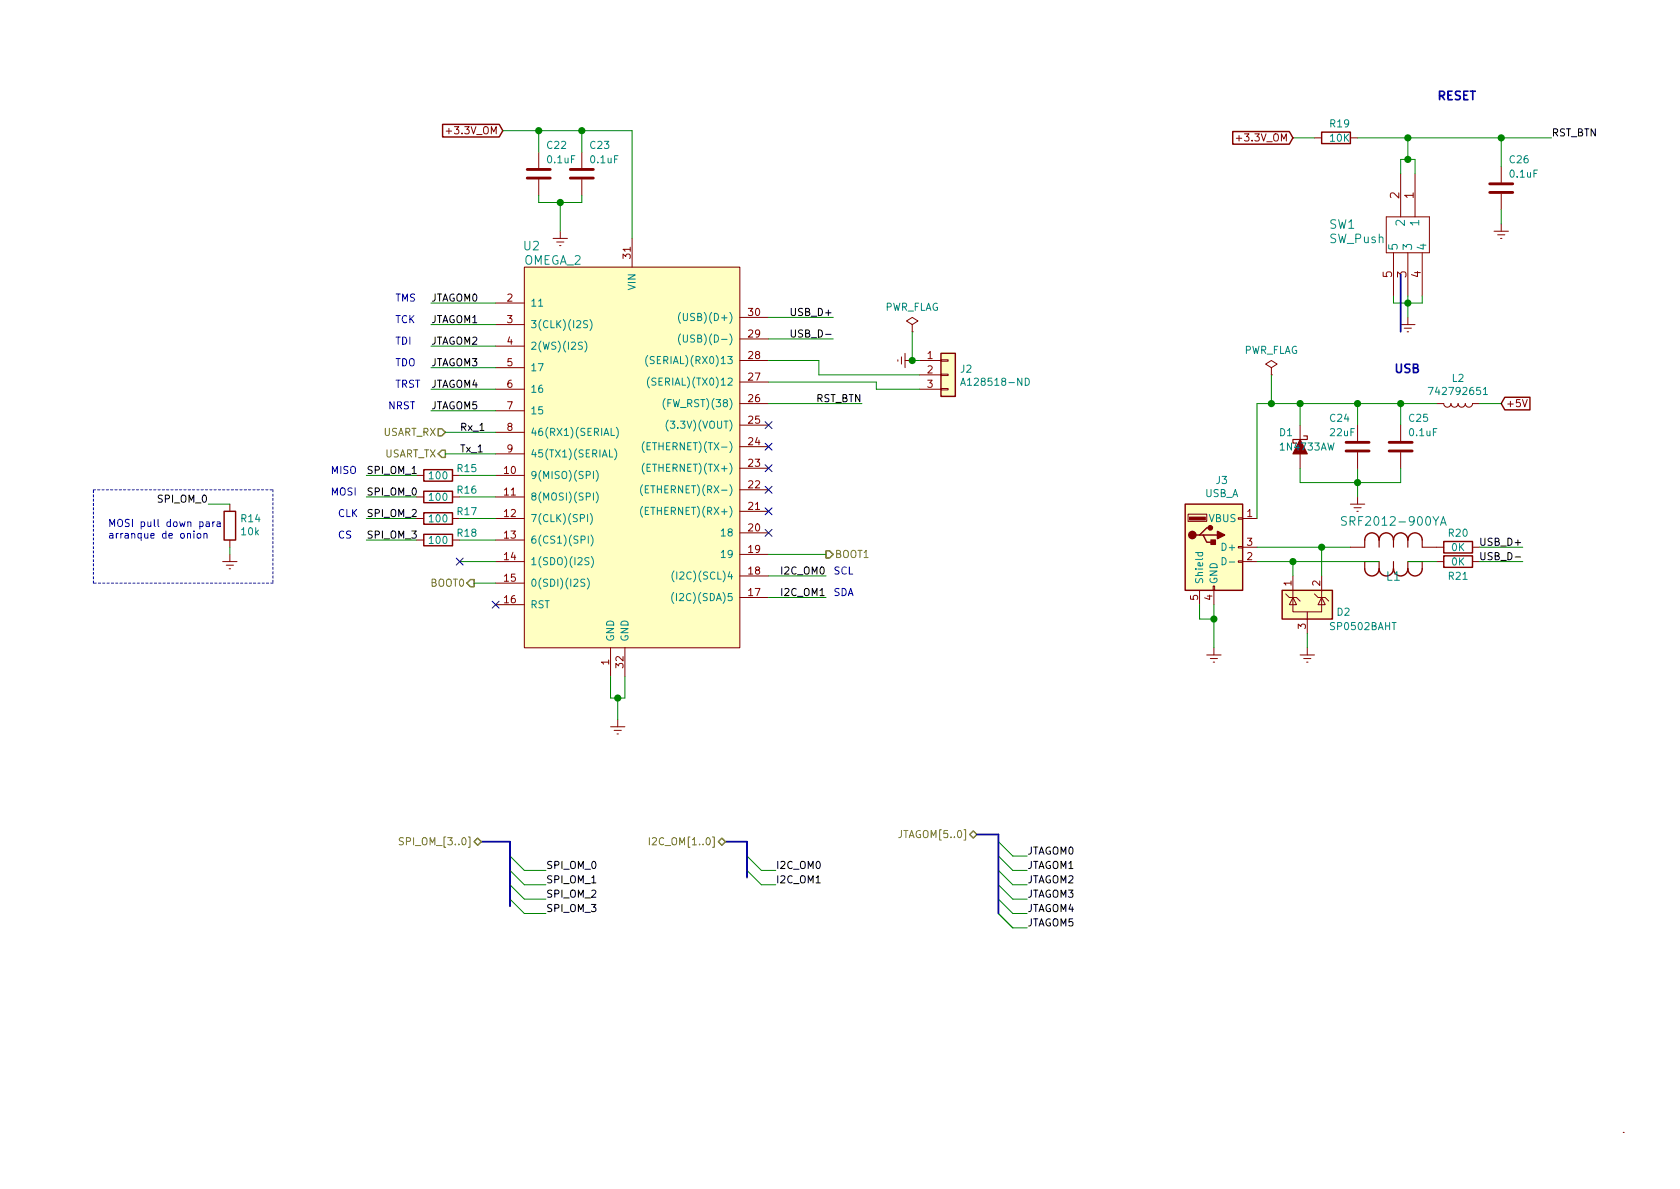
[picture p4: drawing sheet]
EESchema Schematic File Version 5
LIBS:Embebidos_2019-cache
EELAYER 29 0
EELAYER END
$Descr A4 11693 8268
encoding utf-8
Sheet 4 6
Title ""
Date ""
Rev ""
Comp ""
Comment1 ""
Comment2 ""
Comment3 ""
Comment4 ""
$EndDescr
Text HLabel 3100 3000 0    50   Input ~ 0
USART_RX
$Comp
L ONION_OMEGA_2:OMEGA_2 U2
U 1 1
P 4450 3100
F 0 "U2" H 3700 4500 60  0000 C CNN
F 1 "OMEGA_2" H 3850 4400 60  0000 C CNN
F 2 "Embebidos_2019:ONION-OMEGA" H 4200 3800 60  0001 C CNN
F 3 "" H 4200 3800 60  0001 C CNN
	1    4450 3100
	1    0    0    -1  
$EndComp
Text Label 3200 3000 0    50   ~ 0
Rx_1
Text Label 3200 3150 0    50   ~ 0
Tx_1
Wire Wire Line
	5350 2800 6000 2800
Text Label 6000 2800 2    50   ~ 0
RST_BTN
Text Label 10800 950  0    50   ~ 0
RST_BTN
Text Label 5750 4000 2    50   ~ 0
I2C_OM0
Text Label 5750 4150 2    50   ~ 0
I2C_OM1
Wire Wire Line
	5350 4000 5750 4000
Wire Wire Line
	5750 4150 5350 4150
$Comp
L Embebidos_2019-rescue:Conn_01x03-Connector_Generic-pcb_embedded_systems-rescue J2
U 1 1
P 6600 2600
F 0 "J2" H 6680 2642 50  0000 L CNN
F 1 "A128518-ND" H 6680 2551 50  0000 L CNN
F 2 "Connector_PinHeader_2.54mm:PinHeader_1x03_P2.54mm_Vertical" H 6600 2600 50  0001 C CNN
F 3 "~" H 6600 2600 50  0001 C CNN
	1    6600 2600
	1    0    0    -1  
$EndComp
$Comp
L Embebidos_2019-rescue:USB_A-Connector-pcb_embedded_systems-rescue J3
U 1 1
P 8450 3800
F 0 "J3" H 8505 4267 50  0000 C CNN
F 1 "USB_A" H 8505 4176 50  0000 C CNN
F 2 "Embebidos_2019:USB_A" H 8600 3750 50  0001 C CNN
F 3 " ~" H 8600 3750 50  0001 C CNN
F 4 "380-1412-ND " H 8450 3800 50  0001 C CNN "Digikey"
	1    8450 3800
	1    0    0    -1  
$EndComp
Text Label 5800 2200 2    50   ~ 0
USB_D+
Text Label 5800 2350 2    50   ~ 0
USB_D-
Wire Wire Line
	5800 2200 5350 2200
Wire Wire Line
	5350 2350 5800 2350
Text GLabel 10450 2800 2    50   Input ~ 0
+5V
$Comp
L Embebidos_2019-rescue:R-Device-pcb_embedded_systems-rescue R20
U 1 1
P 10150 3800
F 0 "R20" V 10050 3800 50  0000 C CNN
F 1 "0K" V 10150 3800 50  0000 C CNN
F 2 "Embebidos_2019:R_0603_1608Metric_Pad1.05x0.95mm_HandSolder" V 10080 3800 50  0001 C CNN
F 3 "~" H 10150 3800 50  0001 C CNN
	1    10150 3800
	0    1    1    0   
$EndComp
$Comp
L Embebidos_2019-rescue:R-Device-pcb_embedded_systems-rescue R21
U 1 1
P 10150 3900
F 0 "R21" V 10250 3900 50  0000 C CNN
F 1 "0K" V 10150 3900 50  0000 C CNN
F 2 "Embebidos_2019:R_0603_1608Metric_Pad1.05x0.95mm_HandSolder" V 10080 3900 50  0001 C CNN
F 3 "~" H 10150 3900 50  0001 C CNN
	1    10150 3900
	0    1    1    0   
$EndComp
Text Label 10600 3800 2    50   ~ 0
USB_D+
Text Label 10600 3900 2    50   ~ 0
USB_D-
Wire Wire Line
	8350 4200 8350 4300
Wire Wire Line
	8350 4300 8450 4300
Connection ~ 8450 4300
Wire Wire Line
	8450 4300 8450 4200
$Comp
L Embebidos_2019-rescue:SP0502BAHT-Power_Protection-pcb_embedded_systems-rescue D2
U 1 1
P 9100 4200
F 0 "D2" H 9300 4150 50  0000 L CNN
F 1 "SP0502BAHT" H 9250 4050 50  0000 L CNN
F 2 "Embebidos_2019:SOT-23" H 9325 4150 50  0001 L CNN
F 3 "http://www.littelfuse.com/~/media/files/littelfuse/technical%20resources/documents/data%20sheets/sp05xxba.pdf" H 9225 4325 50  0001 C CNN
F 4 "F2714CT-ND" H 9100 4200 50  0001 C CNN "DigiKey"
	1    9100 4200
	1    0    0    -1  
$EndComp
Wire Wire Line
	8750 3800 9200 3800
Wire Wire Line
	9200 4000 9200 3800
Connection ~ 9200 3800
Wire Wire Line
	9200 3800 9400 3800
Wire Wire Line
	9000 4000 9000 3900
Connection ~ 9000 3900
Wire Wire Line
	9000 3900 8750 3900
Text Notes 9700 2600 0    59   ~ 12
USB
Wire Wire Line
	4350 4700 4350 4850
Wire Wire Line
	4250 4850 4250 4700
$Comp
L Embebidos_2019-rescue:R-Device-pcb_embedded_systems-rescue R19
U 1 1
P 9300 950
F 0 "R19" V 9200 900 50  0000 L CNN
F 1 "10K" V 9300 900 50  0000 L CNN
F 2 "Embebidos_2019:R_0603_1608Metric_Pad1.05x0.95mm_HandSolder" V 9230 950 50  0001 C CNN
F 3 "~" H 9300 950 50  0001 C CNN
	1    9300 950 
	0    1    1    0   
$EndComp
Wire Wire Line
	9150 950  9000 950 
$Comp
L Embebidos_2019-rescue:C-Device-pcb_embedded_systems-rescue C?
U 1 1
P 10450 1300
AR Path="/5BCB5AFC" Ref="C?"  Part="1" 
AR Path="/5CD89945/5BCB5AFC" Ref="C?"  Part="1" 
AR Path="/5CE9202C/5BCB5AFC" Ref="C26"  Part="1" 
F 0 "C26" H 10500 1500 50  0000 L CNN
F 1 "0.1uF" H 10500 1400 50  0000 L CNN
F 2 "Embebidos_2019:C_0603_1608Metric_Pad1.05x0.95mm_HandSolder" H 10488 1150 50  0001 C CNN
F 3 "~" H 10450 1300 50  0001 C CNN
	1    10450 1300
	1    0    0    -1  
$EndComp
Wire Wire Line
	10450 1150 10450 950 
Wire Wire Line
	10450 950  10800 950 
Text Notes 10000 700  0    59   ~ 12
RESET
Connection ~ 10450 950 
$Comp
L Embebidos_2019-rescue:C-Device-pcb_embedded_systems-rescue C?
U 1 1
P 9750 3100
AR Path="/5B983022" Ref="C?"  Part="1" 
AR Path="/5CD89945/5B983022" Ref="C?"  Part="1" 
AR Path="/5CE9202C/5B983022" Ref="C25"  Part="1" 
F 0 "C25" H 9800 3300 50  0000 L CNN
F 1 "0.1uF" H 9800 3200 50  0000 L CNN
F 2 "Embebidos_2019:C_0603_1608Metric_Pad1.05x0.95mm_HandSolder" H 9788 2950 50  0001 C CNN
F 3 "~" H 9750 3100 50  0001 C CNN
	1    9750 3100
	1    0    0    -1  
$EndComp
Text GLabel 3500 900  0    50   Input ~ 0
+3.3V_OM
Text GLabel 9000 950  0    50   Input ~ 0
+3.3V_OM
$Comp
L Embebidos_2019-rescue:C-Device-pcb_embedded_systems-rescue C?
U 1 1
P 4050 1200
AR Path="/5BA05C96" Ref="C?"  Part="1" 
AR Path="/5CD89945/5BA05C96" Ref="C?"  Part="1" 
AR Path="/5CE9202C/5BA05C96" Ref="C23"  Part="1" 
F 0 "C23" H 4100 1400 50  0000 L CNN
F 1 "0.1uF" H 4100 1300 50  0000 L CNN
F 2 "Embebidos_2019:C_0603_1608Metric_Pad1.05x0.95mm_HandSolder" H 4088 1050 50  0001 C CNN
F 3 "~" H 4050 1200 50  0001 C CNN
	1    4050 1200
	1    0    0    -1  
$EndComp
$Comp
L Embebidos_2019-rescue:C-Device-pcb_embedded_systems-rescue C?
U 1 1
P 3750 1200
AR Path="/5BA1E946" Ref="C?"  Part="1" 
AR Path="/5CD89945/5BA1E946" Ref="C?"  Part="1" 
AR Path="/5CE9202C/5BA1E946" Ref="C22"  Part="1" 
F 0 "C22" H 3800 1400 50  0000 L CNN
F 1 "0.1uF" H 3800 1300 50  0000 L CNN
F 2 "Embebidos_2019:C_0603_1608Metric_Pad1.05x0.95mm_HandSolder" H 3788 1050 50  0001 C CNN
F 3 "~" H 3750 1200 50  0001 C CNN
	1    3750 1200
	1    0    0    -1  
$EndComp
Wire Wire Line
	3750 1350 3750 1400
Wire Wire Line
	3750 1400 3900 1400
Wire Wire Line
	4050 1350 4050 1400
Wire Wire Line
	4050 1400 3900 1400
Connection ~ 3900 1400
Wire Wire Line
	4050 1050 4050 900 
Wire Wire Line
	4050 900  3750 900 
Wire Wire Line
	3750 900  3750 1050
Wire Wire Line
	4050 900  4400 900 
Wire Wire Line
	4400 900  4400 1650
Connection ~ 4050 900 
Wire Wire Line
	3750 900  3500 900 
Connection ~ 3750 900 
$Comp
L Embebidos_2019-rescue:L-Device-pcb_embedded_systems-rescue L2
U 1 1
P 10150 2800
F 0 "L2" V 9972 2800 50  0000 C CNN
F 1 "742792651" V 10063 2800 50  0000 C CNN
F 2 "Embebidos_2019:L_0603_1608Metric_Pad1.05x0.95mm_HandSolder" H 10150 2800 50  0001 C CNN
F 3 "https://katalog.we-online.de/pbs/datasheet/742792651.pdf" H 10150 2800 50  0001 C CNN
F 4 "732-1593-1-ND" V 10150 2800 50  0001 C CNN "DigiKey"
	1    10150 2800
	0    1    1    0   
$EndComp
Wire Wire Line
	10450 2800 10300 2800
$Comp
L Embebidos_2019-rescue:D_Schottky_ALT-Device-pcb_embedded_systems-rescue D1
U 1 1
P 9050 3100
F 0 "D1" V 8950 2950 50  0000 L CNN
F 1 "1N4733AW" V 9050 2950 50  0000 L CNN
F 2 "Embebidos_2019:D_SOD-123" H 9050 3100 50  0001 C CNN
F 3 "http://www.mccsemi.com/up_pdf/BZT52C2V4~BZT52C51(500mW)(SOD-123).pdf" H 9050 3100 50  0001 C CNN
F 4 "BZT52C5V1-TPMSCT-ND" V 9050 3100 50  0001 C CNN "DigiKey"
	1    9050 3100
	0    1    1    0   
$EndComp
Wire Wire Line
	8750 2800 8750 3600
Wire Wire Line
	8750 2800 8850 2800
Wire Wire Line
	9050 2950 9050 2800
Wire Wire Line
	10000 2800 9750 2800
Connection ~ 9050 2800
Wire Wire Line
	9450 2950 9450 2800
Connection ~ 9450 2800
Wire Wire Line
	9450 2800 9050 2800
Wire Wire Line
	9750 2950 9750 2800
Connection ~ 9750 2800
Wire Wire Line
	9750 2800 9450 2800
Wire Wire Line
	9750 3250 9750 3350
Wire Wire Line
	9750 3350 9450 3350
Wire Wire Line
	9050 3350 9050 3250
Wire Wire Line
	9450 3250 9450 3350
Connection ~ 9450 3350
Wire Wire Line
	9450 3350 9050 3350
$Comp
L UL_SRF2012900YA:SRF2012-900YA L1
U 1 1
P 9400 3800
F 0 "L1" H 9700 3600 60  0000 C CNN
F 1 "SRF2012-900YA" H 9700 3983 60  0000 C CNN
F 2 "Embebidos_2019:SRF2012-900YA" H 9675 3515 60  0001 C CNN
F 3 "" H 9400 3800 60  0000 C CNN
F 4 "SRF2012-900YACT-ND " H 9400 3800 50  0001 C CNN "DigiKey"
	1    9400 3800
	1    0    0    -1  
$EndComp
Wire Wire Line
	10300 3900 10600 3900
Wire Wire Line
	10600 3800 10300 3800
Wire Wire Line
	10000 3900 9800 3900
Wire Wire Line
	9000 3900 9600 3900
Text HLabel 5750 3850 2    50   Output ~ 0
BOOT1
Wire Wire Line
	5350 3850 5750 3850
Text HLabel 3100 3150 0    50   Output ~ 0
USART_TX
Wire Wire Line
	3100 3150 3450 3150
Wire Wire Line
	3100 3000 3450 3000
$Comp
L Embebidos_2019-rescue:C-Device-pcb_embedded_systems-rescue C?
U 1 1
P 9450 3100
AR Path="/5BA744D5" Ref="C?"  Part="1" 
AR Path="/5CD89945/5BA744D5" Ref="C?"  Part="1" 
AR Path="/5CE9202C/5BA744D5" Ref="C24"  Part="1" 
F 0 "C24" H 9250 3300 50  0000 L CNN
F 1 "22uF" H 9250 3200 50  0000 L CNN
F 2 "Embebidos_2019:C_0805_HandSoldering" H 9488 2950 50  0001 C CNN
F 3 "~" H 9450 3100 50  0001 C CNN
	1    9450 3100
	1    0    0    -1  
$EndComp
$Comp
L FSM1LPTR:FSM1LPTR SW?
U 1 1
P 9850 1600
AR Path="/5B7CD4BD/5C42A7E8" Ref="SW?"  Part="1" 
AR Path="/5B7CD4F6/5C42A7E8" Ref="SW?"  Part="1" 
AR Path="/5CD89945/5C42A7E8" Ref="SW?"  Part="1" 
AR Path="/5CE9202C/5C42A7E8" Ref="SW1"  Part="1" 
F 0 "SW1" V 9800 1000 60  0000 L CNN
F 1 "SW_Push" V 9900 1000 60  0000 L CNN
F 2 "Embebidos_2019:FSM1LPTR" H 9850 1750 60  0001 C CNN
F 3 "https://www.te.com/commerce/DocumentDelivery/DDEController?Action=srchrtrv&DocNm=1-1437565-8&DocType=Customer+Drawing&DocLang=English" H 9450 1600 60  0001 C CNN
F 4 "450-1756-1-ND" H 9850 1600 50  0001 C CNN "DigiKey"
	1    9850 1600
	0    1    1    0   
$EndComp
Wire Wire Line
	9800 1100 9850 1100
Wire Wire Line
	9850 1100 9850 1200
Wire Wire Line
	9800 950  9800 1100
Wire Wire Line
	9800 1100 9750 1100
Wire Wire Line
	9750 1100 9750 1200
Connection ~ 9800 1100
Wire Wire Line
	9700 2050 9700 2100
Wire Wire Line
	9700 2100 9800 2100
Wire Wire Line
	9900 2100 9900 2050
Wire Wire Line
	9800 2050 9800 2100
Wire Wire Line
	9900 2100 9800 2100
Connection ~ 9800 2100
Wire Wire Line
	9450 950  9800 950 
Connection ~ 9800 950 
Wire Wire Line
	9800 950  10450 950 
$Comp
L Embebidos_2019-rescue:R-Device-pcb_embedded_systems-rescue R15
U 1 1
P 3050 3300
F 0 "R15" V 3000 3500 50  0000 C CNN
F 1 "100" V 3050 3300 50  0000 C CNN
F 2 "Embebidos_2019:R_0603_1608Metric_Pad1.05x0.95mm_HandSolder" V 2980 3300 50  0001 C CNN
F 3 "~" H 3050 3300 50  0001 C CNN
	1    3050 3300
	0    1    1    0   
$EndComp
Text Label 2550 3300 0    50   ~ 0
SPI_OM_1
Text Label 2550 3450 0    50   ~ 0
SPI_OM_0
Text Label 2550 3600 0    50   ~ 0
SPI_OM_2
Text Label 2550 3750 0    50   ~ 0
SPI_OM_3
Wire Wire Line
	2900 3300 2550 3300
Wire Wire Line
	2550 3450 2900 3450
Wire Wire Line
	2900 3600 2550 3600
Wire Wire Line
	2550 3750 2900 3750
$Comp
L Embebidos_2019-rescue:R-Device-pcb_embedded_systems-rescue R16
U 1 1
P 3050 3450
F 0 "R16" V 3000 3650 50  0000 C CNN
F 1 "100" V 3050 3450 50  0000 C CNN
F 2 "Embebidos_2019:C_0603_1608Metric_Pad1.05x0.95mm_HandSolder" V 2980 3450 50  0001 C CNN
F 3 "~" H 3050 3450 50  0001 C CNN
	1    3050 3450
	0    1    1    0   
$EndComp
$Comp
L Embebidos_2019-rescue:R-Device-pcb_embedded_systems-rescue R17
U 1 1
P 3050 3600
F 0 "R17" V 3000 3800 50  0000 C CNN
F 1 "100" V 3050 3600 50  0000 C CNN
F 2 "Embebidos_2019:R_0603_1608Metric_Pad1.05x0.95mm_HandSolder" V 2980 3600 50  0001 C CNN
F 3 "~" H 3050 3600 50  0001 C CNN
	1    3050 3600
	0    1    1    0   
$EndComp
$Comp
L Embebidos_2019-rescue:R-Device-pcb_embedded_systems-rescue R18
U 1 1
P 3050 3750
F 0 "R18" V 3000 3950 50  0000 C CNN
F 1 "100" V 3050 3750 50  0000 C CNN
F 2 "Embebidos_2019:R_0603_1608Metric_Pad1.05x0.95mm_HandSolder" V 2980 3750 50  0001 C CNN
F 3 "~" H 3050 3750 50  0001 C CNN
	1    3050 3750
	0    1    1    0   
$EndComp
Wire Wire Line
	3200 3300 3450 3300
Wire Wire Line
	3200 3450 3450 3450
Wire Wire Line
	3200 3600 3450 3600
Wire Wire Line
	3200 3750 3450 3750
Wire Wire Line
	3200 3900 3450 3900
Wire Wire Line
	5350 2650 6100 2650
Wire Wire Line
	6100 2650 6100 2700
Wire Wire Line
	6100 2700 6400 2700
Wire Wire Line
	6400 2600 5700 2600
Wire Wire Line
	5700 2600 5700 2500
Wire Wire Line
	5700 2500 5350 2500
NoConn ~ 5350 2950
NoConn ~ 5350 3100
NoConn ~ 5350 3250
NoConn ~ 5350 3400
NoConn ~ 5350 3550
NoConn ~ 5350 3700
Text HLabel 3300 4050 0    50   Output ~ 0
BOOT0
Wire Wire Line
	3450 4050 3300 4050
$Comp
L BAT2032:R R14
U 1 1
P 1600 3650
F 0 "R14" H 1530 3604 50  0000 R CNN
F 1 "10k" H 1530 3695 50  0000 R CNN
F 2 "Embebidos_2019:C_0603_1608Metric_Pad1.05x0.95mm_HandSolder" V 1530 3650 50  0001 C CNN
F 3 "~" H 1600 3650 50  0001 C CNN
	1    1600 3650
	-1   0    0    1   
$EndComp
Text Notes 750  3750 0    50   ~ 0
MOSI pull down para\narranque de onion
Wire Notes Line
	650  3400 1900 3400
Wire Notes Line
	1900 3400 1900 4050
Wire Notes Line
	1900 4050 650  4050
Wire Notes Line
	650  4050 650  3400
NoConn ~ 3200 3900
Entry Wire Line
	3550 5950 3650 6050
Entry Wire Line
	3550 6050 3650 6150
Entry Wire Line
	3550 6150 3650 6250
Entry Wire Line
	3550 6250 3650 6350
Wire Bus Line
	3350 5850 3550 5850
Text HLabel 3350 5850 0    50   BiDi ~ 0
SPI_OM_[3..0]
Text Label 3800 6050 0    50   ~ 0
SPI_OM_0
Text Label 3800 6150 0    50   ~ 0
SPI_OM_1
Text Label 3800 6250 0    50   ~ 0
SPI_OM_2
Text Label 3800 6350 0    50   ~ 0
SPI_OM_3
Entry Wire Line
	5200 5950 5300 6050
Entry Wire Line
	5200 6050 5300 6150
Wire Bus Line
	5050 5850 5200 5850
Text Label 5400 6050 0    50   ~ 0
I2C_OM0
Text Label 5400 6150 0    50   ~ 0
I2C_OM1
Text HLabel 5050 5850 0    50   BiDi ~ 0
I2C_OM[1..0]
Text Label 7150 5950 0    50   ~ 0
JTAGOM0
Text Label 7150 6050 0    50   ~ 0
JTAGOM1
Text Label 7150 6150 0    50   ~ 0
JTAGOM2
Text Label 7150 6250 0    50   ~ 0
JTAGOM3
Text Label 7150 6350 0    50   ~ 0
JTAGOM4
Text Label 7150 6450 0    50   ~ 0
JTAGOM5
Text HLabel 6800 5800 0    50   BiDi ~ 0
JTAGOM[5..0]
NoConn ~ 3450 4200
$Comp
L power:Earth #PWR0101
U 1 1
P 9800 2200
F 0 "#PWR0101" H 9800 1950 50  0001 C CNN
F 1 "Earth" H 9800 2050 50  0001 C CNN
F 2 "" H 9800 2200 50  0001 C CNN
F 3 "~" H 9800 2200 50  0001 C CNN
	1    9800 2200
	1    0    0    -1  
$EndComp
Wire Wire Line
	9800 2200 9800 2100
$Comp
L power:Earth #PWR0102
U 1 1
P 10450 1550
F 0 "#PWR0102" H 10450 1300 50  0001 C CNN
F 1 "Earth" H 10450 1400 50  0001 C CNN
F 2 "" H 10450 1550 50  0001 C CNN
F 3 "~" H 10450 1550 50  0001 C CNN
	1    10450 1550
	1    0    0    -1  
$EndComp
Wire Wire Line
	10450 1550 10450 1450
$Comp
L power:Earth #PWR0103
U 1 1
P 8450 4500
F 0 "#PWR0103" H 8450 4250 50  0001 C CNN
F 1 "Earth" H 8450 4350 50  0001 C CNN
F 2 "" H 8450 4500 50  0001 C CNN
F 3 "~" H 8450 4500 50  0001 C CNN
	1    8450 4500
	1    0    0    -1  
$EndComp
Wire Wire Line
	8450 4300 8450 4500
$Comp
L power:Earth #PWR0104
U 1 1
P 9100 4500
F 0 "#PWR0104" H 9100 4250 50  0001 C CNN
F 1 "Earth" H 9100 4350 50  0001 C CNN
F 2 "" H 9100 4500 50  0001 C CNN
F 3 "~" H 9100 4500 50  0001 C CNN
	1    9100 4500
	1    0    0    -1  
$EndComp
Wire Wire Line
	9100 4500 9100 4400
$Comp
L power:Earth #PWR0105
U 1 1
P 4300 5000
F 0 "#PWR0105" H 4300 4750 50  0001 C CNN
F 1 "Earth" H 4300 4850 50  0001 C CNN
F 2 "" H 4300 5000 50  0001 C CNN
F 3 "~" H 4300 5000 50  0001 C CNN
	1    4300 5000
	1    0    0    -1  
$EndComp
Wire Wire Line
	4250 4850 4300 4850
Wire Wire Line
	4300 5000 4300 4850
Connection ~ 4300 4850
Wire Wire Line
	4300 4850 4350 4850
$Comp
L power:Earth #PWR0106
U 1 1
P 9450 3450
F 0 "#PWR0106" H 9450 3200 50  0001 C CNN
F 1 "Earth" H 9450 3300 50  0001 C CNN
F 2 "" H 9450 3450 50  0001 C CNN
F 3 "~" H 9450 3450 50  0001 C CNN
	1    9450 3450
	1    0    0    -1  
$EndComp
Wire Wire Line
	9450 3350 9450 3450
$Comp
L power:Earth #PWR0107
U 1 1
P 6350 2500
F 0 "#PWR0107" H 6350 2250 50  0001 C CNN
F 1 "Earth" H 6350 2350 50  0001 C CNN
F 2 "" H 6350 2500 50  0001 C CNN
F 3 "~" H 6350 2500 50  0001 C CNN
	1    6350 2500
	0    1    1    0   
$EndComp
Wire Wire Line
	6400 2500 6350 2500
$Comp
L power:Earth #PWR0108
U 1 1
P 3900 1600
F 0 "#PWR0108" H 3900 1350 50  0001 C CNN
F 1 "Earth" H 3900 1450 50  0001 C CNN
F 2 "" H 3900 1600 50  0001 C CNN
F 3 "~" H 3900 1600 50  0001 C CNN
	1    3900 1600
	1    0    0    -1  
$EndComp
Wire Wire Line
	3900 1400 3900 1600
$Comp
L power:Earth #PWR0109
U 1 1
P 1600 3850
F 0 "#PWR0109" H 1600 3600 50  0001 C CNN
F 1 "Earth" H 1600 3700 50  0001 C CNN
F 2 "" H 1600 3850 50  0001 C CNN
F 3 "~" H 1600 3850 50  0001 C CNN
	1    1600 3850
	1    0    0    -1  
$EndComp
Wire Wire Line
	1600 3850 1600 3800
Text Notes 2300 3450 0    50   ~ 0
MOSI
Text Notes 2300 3300 0    50   ~ 0
MISO\n
Text Notes 2350 3600 0    50   ~ 0
CLK
Text Notes 2350 3750 0    50   ~ 0
CS
Wire Wire Line
	3800 6050 3650 6050
Wire Wire Line
	3800 6150 3650 6150
Wire Wire Line
	3800 6250 3650 6250
Wire Wire Line
	3800 6350 3650 6350
Text Notes 5800 4000 0    50   ~ 0
SCL
Text Notes 5800 4150 0    50   ~ 0
SDA\n
Text Notes 2750 2100 0    50   ~ 0
TMS\n
Text Notes 2750 2250 0    50   ~ 0
TCK\n
Text Notes 2750 2400 0    50   ~ 0
TDI
Text Notes 2750 2550 0    50   ~ 0
TDO\n
Text Notes 2750 2700 0    50   ~ 0
TRST\n
Text Notes 2700 2850 0    50   ~ 0
NRST\n
Wire Wire Line
	7150 5950 7050 5950
Wire Wire Line
	7150 6050 7050 6050
Wire Wire Line
	7150 6150 7050 6150
Wire Wire Line
	7150 6250 7050 6250
Wire Wire Line
	7150 6350 7050 6350
Wire Wire Line
	7150 6450 7050 6450
Wire Wire Line
	5400 6050 5300 6050
Wire Wire Line
	5400 6150 5300 6150
Wire Bus Line
	9750 1900 9750 2300
Entry Wire Line
	6950 5950 7050 6050
Entry Wire Line
	6950 6050 7050 6150
Entry Wire Line
	6950 6150 7050 6250
Entry Wire Line
	6950 6250 7050 6350
Entry Wire Line
	6950 6350 7050 6450
Entry Wire Line
	6950 6350 7050 6450
Wire Bus Line
	6800 5800 6950 5800
Entry Wire Line
	6950 5850 7050 5950
Text Label 3000 2850 0    50   ~ 0
JTAGOM5
Text Label 3000 2700 0    50   ~ 0
JTAGOM4
Text Label 3000 2550 0    50   ~ 0
JTAGOM3
Text Label 3000 2400 0    50   ~ 0
JTAGOM2
Text Label 3000 2250 0    50   ~ 0
JTAGOM1
Text Label 3000 2100 0    50   ~ 0
JTAGOM0
Wire Wire Line
	3000 2100 3450 2100
Wire Wire Line
	3000 2250 3450 2250
Wire Wire Line
	3000 2400 3450 2400
Wire Wire Line
	3000 2550 3450 2550
Wire Wire Line
	3000 2700 3450 2700
Wire Wire Line
	3000 2850 3450 2850
$Comp
L power:PWR_FLAG #FLG0106
U 1 1
P 8850 2600
F 0 "#FLG0106" H 8850 2675 50  0001 C CNN
F 1 "PWR_FLAG" H 8850 2773 50  0000 C CNN
F 2 "" H 8850 2600 50  0001 C CNN
F 3 "~" H 8850 2600 50  0001 C CNN
	1    8850 2600
	1    0    0    -1  
$EndComp
Wire Wire Line
	8850 2600 8850 2800
Connection ~ 8850 2800
Wire Wire Line
	8850 2800 9050 2800
$Comp
L power:PWR_FLAG #FLG0107
U 1 1
P 6350 2300
F 0 "#FLG0107" H 6350 2375 50  0001 C CNN
F 1 "PWR_FLAG" H 6350 2473 50  0000 C CNN
F 2 "" H 6350 2300 50  0001 C CNN
F 3 "~" H 6350 2300 50  0001 C CNN
	1    6350 2300
	1    0    0    -1  
$EndComp
Wire Wire Line
	6350 2300 6350 2500
Connection ~ 6350 2500
Text Label 1450 3500 2    50   ~ 0
SPI_OM_0
Wire Wire Line
	1600 3500 1450 3500
Wire Bus Line
	5200 5850 5200 6100
Wire Bus Line
	3550 5850 3550 6300
Wire Bus Line
	6950 5800 6950 6350
$EndSCHEMATC
